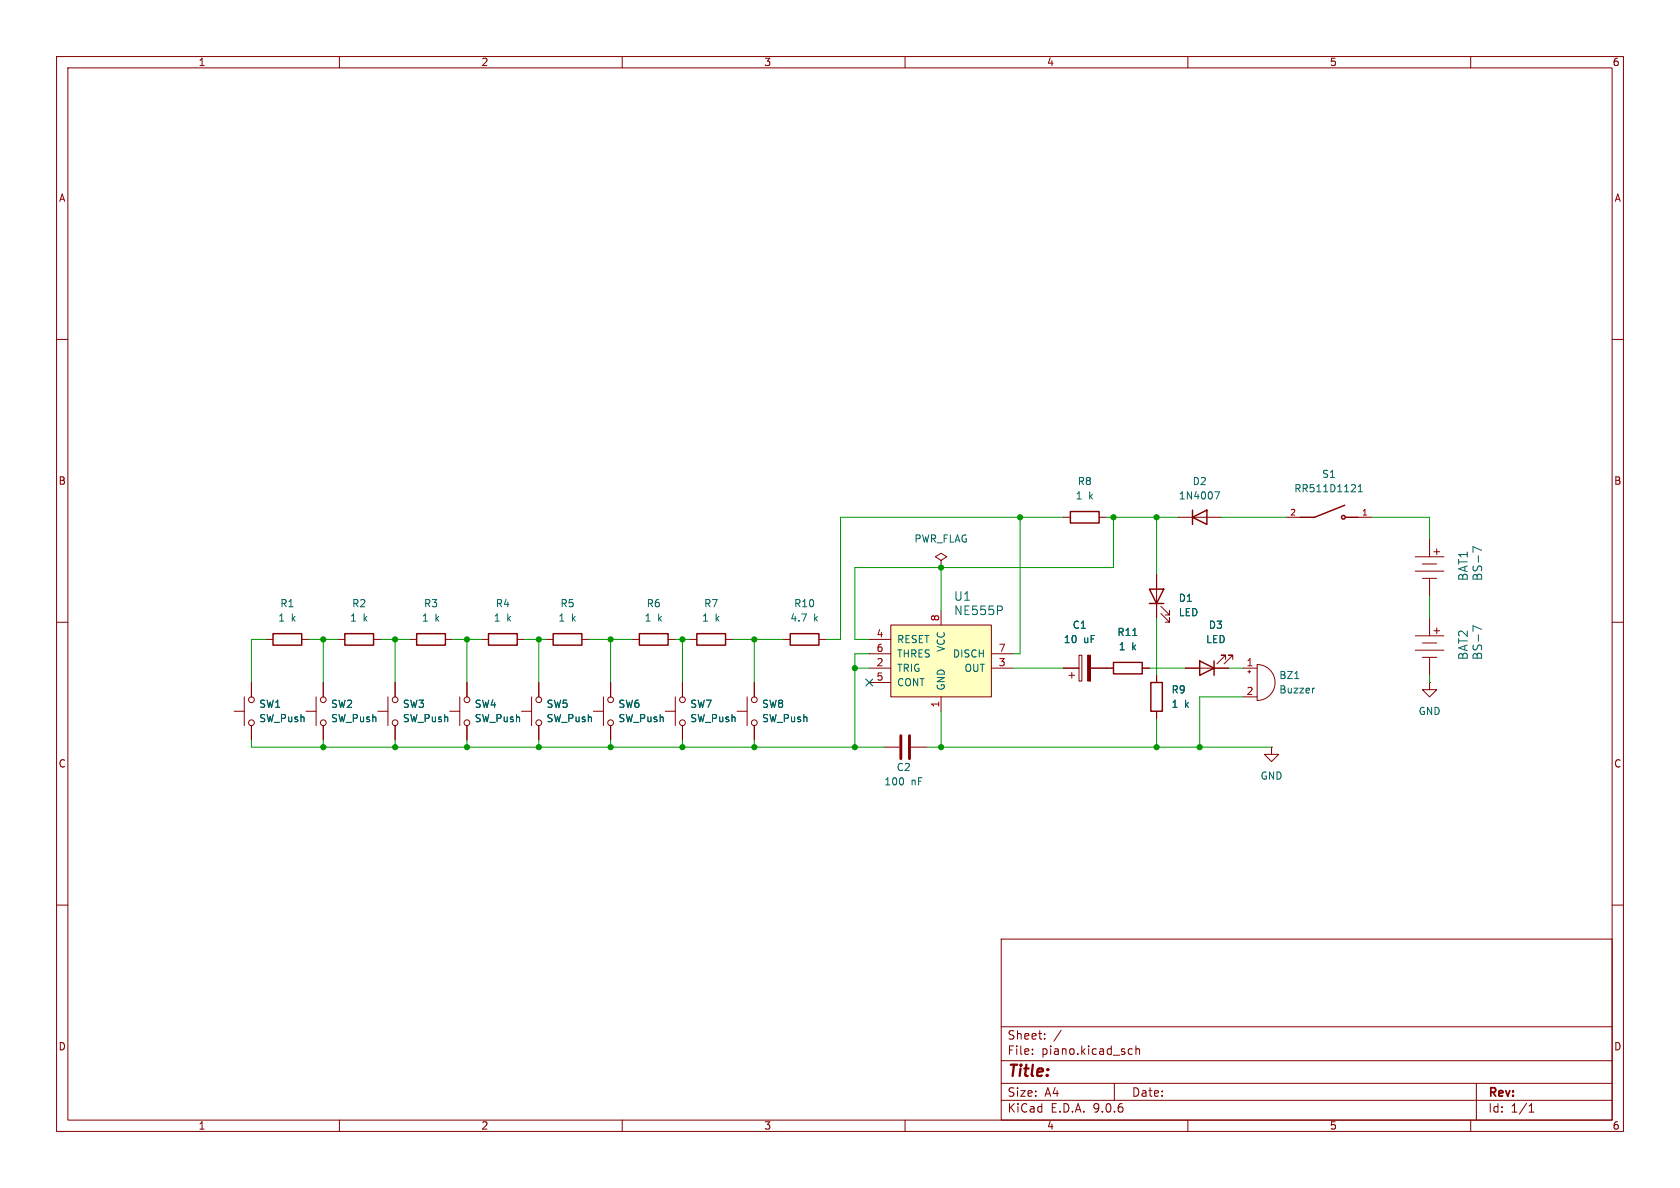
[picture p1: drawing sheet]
<svg xmlns="http://www.w3.org/2000/svg" width="297mm" height="210mm" viewBox="0 0 297 210" stroke-linecap="round" stroke-linejoin="round" font-family="sans-serif">
<g fill="none" stroke="#840000" stroke-width=".18">
<path d="M10 10h277v190h-277zM12 12h273v186h-273zM60 10v2M110 10v2M160 10v2M210 10v2M260 10v2M10 60h2M285 60h2M166.4 99.1l1-.7-1-.6-1 .6 1 .7v1.2M10 110h2M166.4 100.3h.1"/>
<path d="M195.6 118.1h1.2M201.9 118.1h1.3M285 110h2M130.3 125.7h1.8M132.1 123.2v5.1M133.3 120.7v2.5M133.3 128.3v2.5M10 160h2M177 166h108v32h-108zM285 160h2M60 198v2M110 198v2"/>
<path d="M160 198v2M177 194.5h108M177 191.5h108M177 187.5h108M177 181.5h108M182.5 186.3v.1M182.5 185.5v.1M184.7 183.6v.1M184.7 182.8v.1M187.6 182.1l-1.3 2M197 191.5v3M199.6 186.3h.6"/>
<path d="M199.6 185.5h.6M200.8 185.5l.2-.1 .4 .1 .1 .9M200.8 184.9v1.5M210 198v2M260 198v2M261 191.5v6.5M270.3 196.6h.9M270.3 195.5l.4-.4v1.5"/>
<circle cx="133.4" cy="123.7" r=".51"/>
<circle cx="133.4" cy="127.8" r=".51"/>
</g>
<path d="M196.8 117.1h5.1v2h-5.1z" fill="none" stroke="#840000" stroke-width=".25"/>
<path d="M200.3 112.3h.7" fill="none" stroke="#006464" stroke-width=".18"/>
<path d="M157.5 110.5h17.8v12.7h-17.8z" fill="#ffffc2"/>
<g fill="none" stroke="#840000" stroke-width=".18">
<path d="M188 91.4h1.2M194.3 91.4h1.3M208.3 91.4h7.6M227.3 91.4h2.6M240 91.4h2.6M250.2 98.4h5.1M251.5 99.7h2.5M252.7 95.3v3.1M253.5 97.5h1M254 97v1M47 113h1.3M53.3 113h1.3"/>
<path d="M59.7 113h1.3M66 113h1.3M72.4 113h1.3M78.7 113h1.3M85.1 113h1.3M91.4 113h1.3M96.5 113h1.3M102.9 113h1.2M111.8 113h1.2M118.1 113h1.3M121.9 113h1.3M128.3 113h1.2"/>
<path d="M138.4 113h1.3M144.8 113h1.2M153.7 113h3.8M153.7 115.6h3.8M153.7 118.1h3.8M157.5 110.5h17.8v12.7h-17.8zM166.4 108v2.5M175.3 115.6h3.8M175.3 118.1h3.8M188 118.1h2.8M189 119.4h1M189.5 118.9v1"/>
<path d="M190.8 115.8h.5v4.6h-.5zM192.8 118.1h4M201.9 118.1h1.3M204.5 101.6v7.6M204.5 119.4v1.3M205.2 108.5l1.6 1.5v-.8v.8h-.8M205.2 107.2l1.6 1.5v-.7v.7h-.8M209.5 118.1h7.7M216.7 116.6v-.8h-.8h.8l-1.6 1.5M217.9 116.6v-.8h-.7h.7l-1.5 1.5M219.7 118.1h2.5M220.6 118.7h.5"/>
<path d="M220.9 118.5v.5M222.2 117.5a3.2 3.2 0 0 1 3.2 3.2 3.2 3.2 0 0 1-3.2 3.1zM250.2 112.4h5.1M250.2 114.9h5.1M250.2 101h5.1M251.5 113.7h2.5M251.5 116.2h2.5M251.5 102.2h2.5M252.7 102.2v3.2M252.7 109.2v3.2M252.7 116.2v3.2M253.5 111.5h1"/>
<path d="M254 111v1M41.4 125.7h1.8M43.2 123.2v5.1M44.4 120.7v2.5M44.4 128.3v2.5M54.1 125.7h1.8M55.9 123.2v5.1M57.1 120.7v2.5M57.1 128.3v2.5M66.8 125.7h1.8M68.6 123.2v5.1M69.8 120.7v2.5"/>
<path d="M69.8 128.3v2.5M79.5 125.7h1.8M81.3 123.2v5.1M82.5 120.7v2.5M82.5 128.3v2.5M92.2 125.7h1.8M94 123.2v5.1M95.2 120.7v2.5M95.2 128.3v2.5M104.9 125.7h1.8M106.7 123.2v5.1M107.9 120.7v2.5"/>
<path d="M107.9 128.3v2.5M117.6 125.7h1.8M119.4 123.2v5.1M120.6 120.7v2.5M120.6 128.3v2.5M133.3 120.7v2.5M133.3 128.3v2.5M153.7 120.7h3.8M156.2 132.1h2.8M161 132.1h2.8M166.4 123.2v2.5M204.5 125.7v1.3"/>
<path d="M219.7 123.2h2.5M224.8 132.1v1.3h1.3l-1.3 1.2-1.3-1.2h1.3M224.8 132.1h.1M252.7 120.7v1.2h1.3l-1.3 1.3-1.2-1.3h1.2M252.7 120.7h.1"/>
<circle cx="44.5" cy="123.7" r=".51"/>
<circle cx="44.5" cy="127.8" r=".51"/>
<circle cx="57.2" cy="123.7" r=".51"/>
<circle cx="57.2" cy="127.8" r=".51"/>
<circle cx="69.9" cy="123.7" r=".51"/>
<circle cx="69.9" cy="127.8" r=".51"/>
<circle cx="82.6" cy="123.7" r=".51"/>
<circle cx="82.6" cy="127.8" r=".51"/>
<circle cx="95.3" cy="123.7" r=".51"/>
<circle cx="95.3" cy="127.8" r=".51"/>
<circle cx="108" cy="123.7" r=".51"/>
<circle cx="108" cy="127.8" r=".51"/>
<circle cx="120.7" cy="123.7" r=".51"/>
<circle cx="120.7" cy="127.8" r=".51"/>
</g>
<path d="M214.8 86.9h.8l-.5 1.3M240.1 86.9h.7M240.1 86l.4-.3v1.2M261.9 97.3l-1.5-.7v1.1M177.1 107.2l.1 .2-.1 .4M200.3 112.3h.7M228.9 120h.7M261.9 111.3l-1.5-.7v1M232.4 121.7h-.2" fill="none" stroke="#006464" stroke-width=".18"/>
<g fill="none" stroke="#840000" stroke-width=".25">
<path d="M189.2 90.4h5.1v2.1h-5.1zM210.8 91.4l2.6-1.2v2.5zM210.8 90.2v2.5M237.7 89.3l-5.3 2.1h-2.5M237.9 91.4h2.1M48.3 112h5v2h-5zM61 112h5v2h-5zM73.7 112h5v2h-5zM86.4 112h5v2h-5zM97.8 112h5.1v2h-5.1zM113 112h5.1v2h-5.1zM123.2 112h5.1v2h-5.1z"/>
<path d="M139.7 112h5.1v2h-5.1zM203.2 104.1h2.5l-1.2 2.6zM203.2 106.7h2.5M212.1 116.8l2.5 1.3-2.5 1.3zM214.6 116.8v2.6M203.5 120.7h2v5h-2z"/>
<circle cx="237.5" cy="91.4" r=".33"/>
</g>
<path d="M159.3 130v4.1M160.8 130v4.1" fill="none" stroke="#840000" stroke-width=".51"/>
<path d="M192.3 115.8h.5v4.6h-.5z" fill="#840000" stroke="#840000" stroke-width=".18"/>
<g fill="none" stroke="#009600" stroke-width=".18">
<path d="M180.3 91.4v24.2h-1.2M188 91.4h-39.4v21.6h-2.6M195.6 91.4h12.7M196.8 91.4v8.9h-45.7v12.7h2.6M204.5 91.4v10.2M215.9 91.4h11.4M242.6 91.4h10.1v3.9M47 113h-2.6v7.7M54.6 113h5.1M57.1 113v7.7M67.3 113h5.1M69.8 113v7.7"/>
<path d="M80 113h5.1M82.5 113v7.7M92.7 113h3.8M95.2 113v7.7M104.1 113h7.7M107.9 113v7.7M119.4 113h2.5M120.6 113v7.7M129.5 113h8.9M133.3 113v7.7M151.1 118.1h2.6M153.7 115.6h-2.6v16.5"/>
<path d="M166.4 100.3v7.7M179.1 118.1h8.9M203.2 118.1h6.3M204.5 109.2v10.2M217.2 118.1h2.5M252.7 105.4v3.8M252.7 119.4v1.3M44.4 130.8v1.3h111.8M57.1 130.8v1.3M69.8 130.8v1.3M82.5 130.8v1.3M95.2 130.8v1.3"/>
<path d="M107.9 130.8v1.3M120.6 130.8v1.3M133.3 130.8v1.3M163.8 132.1h61M166.4 125.7v6.4M204.5 127v5.1M219.7 123.2h-7.6v8.9"/>
</g>
<path d="M153.1 120l1.2 1.3M154.3 120l-1.2 1.3" fill="none" stroke="#000084" stroke-width=".18"/>
<g fill="#009600" stroke="#009600" stroke-width=".18">
<circle cx="166.4" cy="100.3" r=".46"/>
<circle cx="166.4" cy="132.1" r=".46"/>
<circle cx="151.1" cy="132.1" r=".46"/>
<circle cx="180.3" cy="91.4" r=".46"/>
<circle cx="151.1" cy="118.1" r=".46"/>
<circle cx="82.5" cy="113" r=".46"/>
<circle cx="95.2" cy="113" r=".46"/>
<circle cx="133.3" cy="113" r=".46"/>
<circle cx="120.6" cy="132.1" r=".46"/>
<circle cx="133.3" cy="132.1" r=".46"/>
<circle cx="95.2" cy="132.1" r=".46"/>
<circle cx="107.9" cy="132.1" r=".46"/>
<circle cx="107.9" cy="113" r=".46"/>
<circle cx="120.6" cy="113" r=".46"/>
<circle cx="69.8" cy="113" r=".46"/>
<circle cx="57.1" cy="113" r=".46"/>
<circle cx="69.8" cy="132.1" r=".46"/>
<circle cx="82.5" cy="132.1" r=".46"/>
<circle cx="57.1" cy="132.1" r=".46"/>
<circle cx="204.5" cy="132.1" r=".46"/>
<circle cx="204.5" cy="91.4" r=".46"/>
<circle cx="212.1" cy="132.1" r=".46"/>
<circle cx="196.8" cy="91.4" r=".46"/>
</g>
<text font-size="2.8" fill="#840000" x="178" y="190.9">Title:</text>
<g font-size="2.1" fill="#006464">
<text x="168.6" y="106.4">U1</text>
<text x="259.7" y="102.8" transform="rotate(-90 259.7 102.8)">BAT1</text>
<text x="262.2" y="102.8" transform="rotate(-90 262.2 102.8)">BS-7</text>
<text x="168.6" y="108.9">NE555P</text>
<text x="259.7" y="116.8" transform="rotate(-90 259.7 116.8)">BAT2</text>
<text x="262.2" y="116.8" transform="rotate(-90 262.2 116.8)">BS-7</text>
</g>
<g font-size="2.1" fill="#840000">
<text x="178" y="184">Sheet:</text>
<text x="178" y="186.7">File:</text>
<text x="184.1" y="186.7">piano.kicad_sch</text>
<text x="178" y="196.9">KiCad</text>
<text x="178" y="194.1">Size:</text>
<text x="184.7" y="194.1">A4</text>
<text x="185.7" y="196.9">E.D.A.</text>
<text x="193.3" y="196.9">9.0.6</text>
<text x="200" y="194.1">Date:</text>
<text x="263" y="194.3">Rev:</text>
<text x="263" y="196.9">Id:</text>
<text x="267.1" y="196.9">1/1</text>
</g>
<g font-size="1.8" fill="#840000">
<text x="35" y="11.9">1</text>
<text x="85" y="11.9">2</text>
<text x="135" y="11.9">3</text>
<text x="185" y="11.9">4</text>
<text x="235" y="11.9">5</text>
<text x="285" y="11.9">6</text>
<text x="10.3" y="35.9">A</text>
<text x="285.3" y="35.9">A</text>
<text x="10.3" y="85.9">B</text>
<text x="285.3" y="85.9">B</text>
<text x="10.3" y="135.9">C</text>
<text x="285.3" y="135.9">C</text>
<text x="10.3" y="185.9">D</text>
<text x="285.3" y="185.9">D</text>
<text x="35" y="199.9">1</text>
<text x="85" y="199.9">2</text>
<text x="135" y="199.9">3</text>
<text x="185" y="199.9">4</text>
<text x="235" y="199.9">5</text>
<text x="285" y="199.9">6</text>
</g>
<g font-size="1.8" fill="#006464">
<text x="190.1" y="88.5">1</text>
<text x="190.4" y="86">R8</text>
<text x="192.4" y="88.5">k</text>
<text x="208.3" y="88.5">1N4007</text>
<text x="210.7" y="86">D2</text>
<text x="228.7" y="87.2">RR511D1121</text>
<text x="233.6" y="84.7">S1</text>
<text x="161.6" y="96.1">PWR_FLAG</text>
<text x="49.5" y="107.5">R1</text>
<text x="62.2" y="107.5">R2</text>
<text x="74.9" y="107.5">R3</text>
<text x="87.6" y="107.5">R4</text>
<text x="99" y="107.5">R5</text>
<text x="114.2" y="107.5">R6</text>
<text x="124.4" y="107.5">R7</text>
<text x="140.3" y="107.5">R10</text>
<text x="208.3" y="106.6">D1</text>
<text x="49.1" y="110.1">1</text>
<text x="51.5" y="110.1">k</text>
<text x="61.8" y="110.1">1</text>
<text x="64.2" y="110.1">k</text>
<text x="74.5" y="110.1">1</text>
<text x="76.9" y="110.1">k</text>
<text x="87.2" y="110.1">1</text>
<text x="89.6" y="110.1">k</text>
<text x="98.6" y="110.1">1</text>
<text x="101" y="110.1">k</text>
<text x="113.9" y="110.1">1</text>
<text x="116.2" y="110.1">k</text>
<text x="124" y="110.1">1</text>
<text x="126.4" y="110.1">k</text>
<text x="139.6" y="110.1">4.7</text>
<text x="143.8" y="110.1">k</text>
<text x="158.5" y="113.9">RESET</text>
<text x="188" y="113.9">10</text>
<text x="189.5" y="111.4">C1</text>
<text x="191.6" y="113.9">uF</text>
<text x="197.4" y="112.6">R11</text>
<text x="208.3" y="109.1">LED</text>
<text x="213.1" y="113.9">LED</text>
<text x="213.6" y="111.4">D3</text>
<text x="158.5" y="116.4">THRES</text>
<text x="158.5" y="119">TRIG</text>
<text x="167.2" y="115.3" transform="rotate(-90 167.2 115.3)">VCC</text>
<text x="168.4" y="116.4">DISCH</text>
<text x="170.4" y="119">OUT</text>
<text x="197.7" y="115.2">1</text>
<text x="200.1" y="115.2">k</text>
<text x="45.7" y="125.3">SW1</text>
<text x="58.4" y="125.3">SW2</text>
<text x="71.1" y="125.3">SW3</text>
<text x="83.8" y="125.3">SW4</text>
<text x="96.5" y="125.3">SW5</text>
<text x="109.2" y="125.3">SW6</text>
<text x="121.9" y="125.3">SW7</text>
<text x="134.6" y="125.3">SW8</text>
<text x="158.5" y="121.5">CONT</text>
<text x="167.2" y="122.2" transform="rotate(-90 167.2 122.2)">GND</text>
<text x="207" y="122.8">R9</text>
<text x="207" y="125.3">1</text>
<text x="209.4" y="125.3">k</text>
<text x="226.1" y="120.2">BZ1</text>
<text x="226.1" y="122.8">Buzzer</text>
<text x="45.7" y="127.9">SW_Push</text>
<text x="58.4" y="127.9">SW_Push</text>
<text x="71.1" y="127.9">SW_Push</text>
<text x="83.8" y="127.9">SW_Push</text>
<text x="96.5" y="127.9">SW_Push</text>
<text x="109.2" y="127.9">SW_Push</text>
<text x="121.9" y="127.9">SW_Push</text>
<text x="134.6" y="127.9">SW_Push</text>
<text x="250.7" y="126.6">GND</text>
<text x="158.4" y="136.5">C2</text>
<text x="156.2" y="139">100</text>
<text x="161" y="139">nF</text>
<text x="222.8" y="138">GND</text>
</g>
<g font-size="1.8" fill="#a90000">
<text x="154.9" y="112.8">4</text>
<text x="166.1" y="109.9" transform="rotate(-90 166.1 109.9)">8</text>
<text x="154.9" y="115.3">6</text>
<text x="154.9" y="117.9">2</text>
<text x="176.5" y="115.3">7</text>
<text x="176.5" y="117.9">3</text>
<text x="220.3" y="117.9">1</text>
<text x="154.9" y="120.4">5</text>
<text x="166.1" y="125.2" transform="rotate(-90 166.1 125.2)">1</text>
<text x="220.3" y="122.9">2</text>
</g>
<g font-size="1.4" fill="#a90000">
<text x="228" y="91.2">2</text>
<text x="240.7" y="91.2">1</text>
</g>
</svg>
